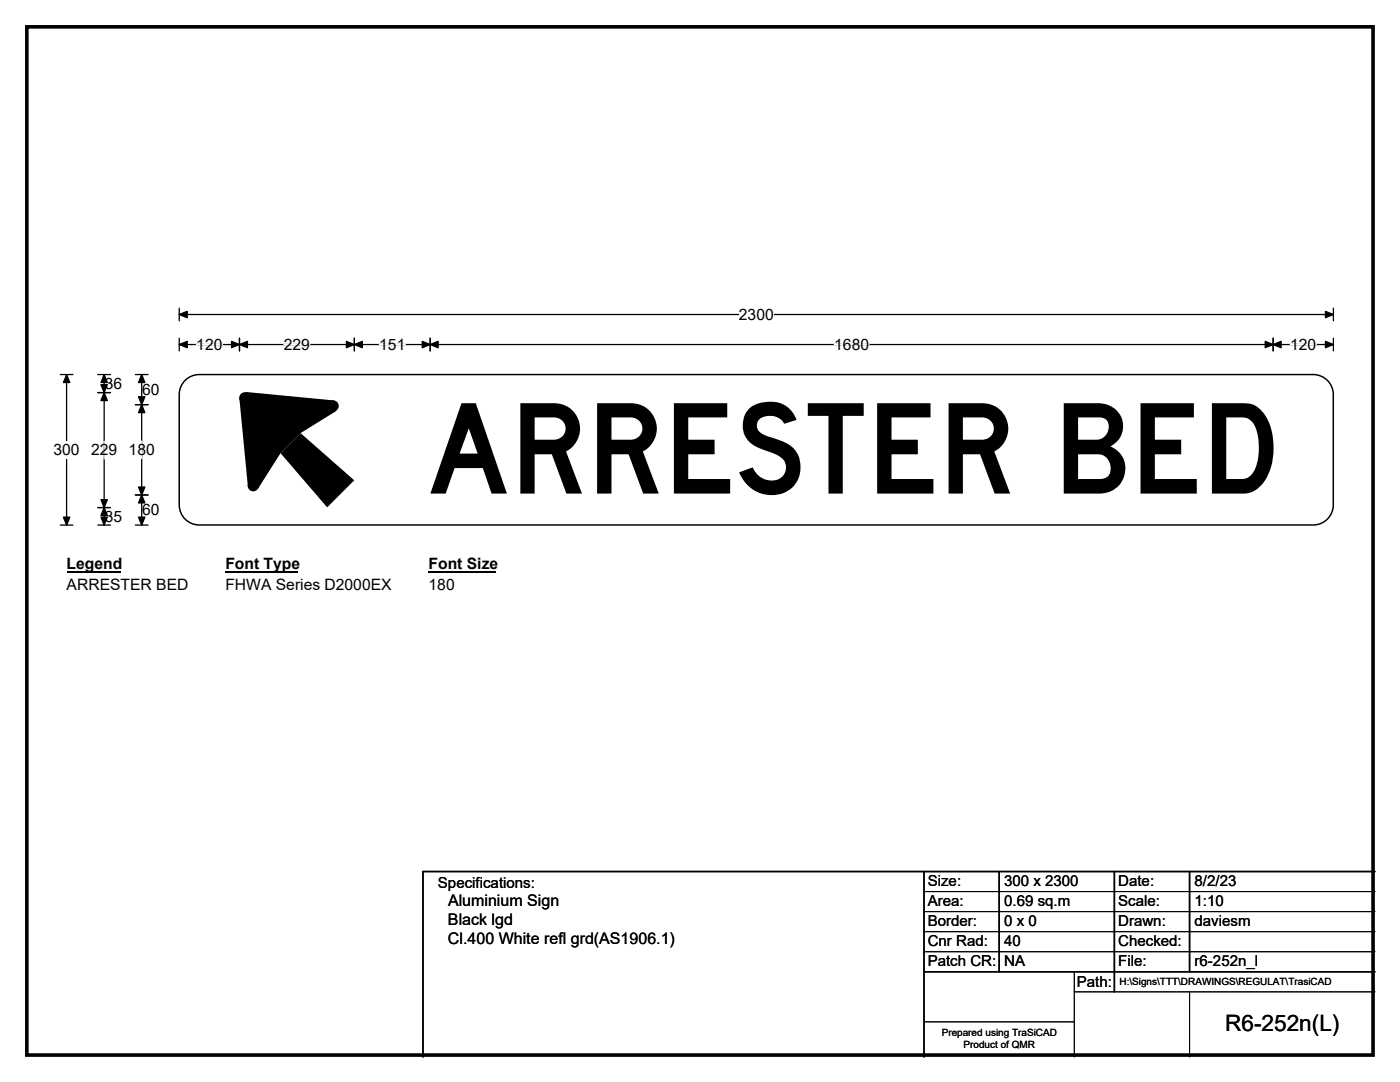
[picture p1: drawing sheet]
<svg xmlns="http://www.w3.org/2000/svg" width="279mm" height="216mm" viewBox="0 0 279 216" stroke-linecap="round" stroke-linejoin="round" font-family="sans-serif">
<path d="M5.4 5.4h268.6v205.1h-268.6z" fill="none" stroke="#000" stroke-width=".72"/>
<path d="M35.8 62.8h230.3M35.8 61.5v2.5M266.1 61.5v2.5" fill="none" stroke="#000" stroke-width=".25"/>
<path d="M35.8 62.8l1.6-.7v1.3zM264.5 62.1l1.6 .7-1.6 .6z" fill="#000" stroke="#000" stroke-width=".25"/>
<path d="M147.5 61h6.9v3.5h-6.9z" fill="#fff"/>
<path d="M12 74.7h2.6M13.3 74.7v30.1M35.8 68.7h230.3M35.8 67.5v2.5M47.8 67.5v2.5M70.7 67.5v2.5M85.9 67.5v2.5M254.1 67.5v2.5M266.1 67.5v2.5M12 104.8h2.6" fill="none" stroke="#000" stroke-width=".25"/>
<path d="M13.3 74.7l.6 1.6h-1.2zM35.8 68.7l1.6-.6v1.3zM47.8 68.7l1.6-.6v1.3zM46.2 68.1l1.6 .6-1.6 .7zM69.1 68.1l1.6 .6-1.6 .7zM70.7 68.7l1.6-.6v1.3zM84.3 68.1l1.6 .6-1.6 .7zM85.9 68.7l1.5-.6v1.3zM252.5 68.1l1.6 .6-1.6 .7zM254.1 68.7l1.6-.6v1.3zM264.5 68.1l1.6 .6-1.6 .7zM12.7 103.2h1.2l-.6 1.6z" fill="#000" stroke="#000" stroke-width=".25"/>
<path d="M39.2 68.7h5.2M56.6 68.7h5.2M75.7 68.7h5.2M166.5 68.7h6.9M257.5 68.7h5.2" fill="none" stroke="#fff" stroke-width=".25"/>
<path d="M10.7 88h5.2v3.5h-5.2z" fill="#fff"/>
<path d="M19.5 78.3h2.6M19.5 74.7h2.6M20.8 74.7v30.1M27 74.7h2.5M28.3 74.7v30.1M27 80.8h2.5M27 98.8h2.5M19.5 101.3h2.6M19.5 104.8h2.6M27 104.8h2.5" fill="none" stroke="#000" stroke-width=".25"/>
<path d="M20.8 78.3l.6 1.6h-1.2zM20.8 74.7l.6 1.6h-1.2zM20.2 76.8h1.2l-.6 1.5zM28.3 74.7l.6 1.6h-1.3zM28.3 80.8l.6 1.5h-1.3zM27.6 97.2h1.3l-.6 1.6zM27.6 79.2h1.3l-.6 1.6zM28.3 98.8l.6 1.6h-1.3zM20.2 99.7h1.2l-.6 1.6zM20.8 101.3l.6 1.6h-1.2zM20.2 103.2h1.2l-.6 1.6zM27.6 103.2h1.3l-.6 1.6z" fill="#000" stroke="#000" stroke-width=".25"/>
<path d="M20.8 88.1v3.5M28.3 88v3.5" fill="none" stroke="#fff" stroke-width=".25"/>
<path d="M13.3 110.8h10.7v3.5h-10.7z" fill="#fff"/>
<path d="M13.3 114.1h10.7" fill="none" stroke="#000" stroke-width=".32"/>
<path d="M45 110.8h14.4v3.5h-14.4z" fill="#fff"/>
<path d="M45 114.1h14.4" fill="none" stroke="#000" stroke-width=".32"/>
<path d="M85.5 110.8h13.5v3.5h-13.5z" fill="#fff"/>
<path d="M85.5 114.1h13.5" fill="none" stroke="#000" stroke-width=".32"/>
<g fill="#fff">
<path d="M13.3 115h24.2v3.4h-24.2z"/>
<path d="M45 115h33v3.4h-33z"/>
<path d="M85.5 115h5.2v3.4h-5.2z"/>
</g>
<path d="M36.9 75.9a4 4 0 0 1 2.9-1.2h222.3a4 4 0 0 1 4 4v22.1a4 4 0 0 1-4 4h-222.3a4 4 0 0 1-4-4v-22.1a4 4 0 0 1 1.1-2.8z" fill-rule="evenodd" fill="#fff" stroke="#fff" stroke-width=".2"/>
<path d="M36.9 75.9a4 4 0 0 1 2.9-1.2h222.3a4 4 0 0 1 4 4v22.1a4 4 0 0 1-4 4h-222.3a4 4 0 0 1-4-4v-22.1a4 4 0 0 1 1.1-2.8zM184.4 173.9v37M199.4 173.9v20M222.4 173.9v24M237.4 173.9v20M274.4 173.9h-190v37M184.4 193.9h90" fill="none" stroke="#000" stroke-width=".3"/>
<g fill="#000">
<path d="M56 90.4l4-4 10.7 9.4-5.4 5.4z"/>
<path d="M49.1 78.2l17.6 1.7 .4 2.1-7.1 4.4-4 4-4.5 7.1-2-.5-1.7-17.5z" fill-rule="evenodd"/>
<circle cx="48.9" cy="79.4" r="1.12"/>
<circle cx="50.5" cy="96.9" r="1.12"/>
<circle cx="66.5" cy="81" r="1.12"/>
</g>
<path d="M184.4 177.9h90M184.4 181.9h90M184.4 185.9h90M184.4 189.9h90M214.4 193.9v17M214.4 197.9h60M237.4 197.9v13M184.4 203.9h30" fill="none" stroke="#000" stroke-width=".2"/>
<text font-size="25" x="85.4" y="98.5">ARRESTER BED</text>
<text font-size="4.5" x="244.5" y="205.7">R6-252n(L)</text>
<g font-size="3.2">
<text x="89.4" y="184.6">Black lgd</text>
<text x="89.4" y="180.8">Aluminium Sign</text>
<text x="89.4" y="188.4">Cl.400 White refl grd(AS1906.1)</text>
</g>
<g font-size="3.1">
<text x="147.5" y="63.8">2300</text>
<text x="39.2" y="69.8">120</text>
<text x="56.6" y="69.8">229</text>
<text x="75.7" y="69.8">151</text>
<text x="166.5" y="69.8">1680</text>
<text x="257.5" y="69.8">120</text>
<text x="20.9" y="77.6">36</text>
<text x="28.4" y="78.8">60</text>
<text x="10.7" y="90.8">300</text>
<text x="18.2" y="90.8">229</text>
<text x="25.7" y="90.8">180</text>
<text x="20.9" y="104.1">35</text>
<text x="28.4" y="102.8">60</text>
<text x="13.3" y="113.6">Legend</text>
<text x="45" y="113.6">Font Type</text>
<text x="85.5" y="113.6">Font Size</text>
<text x="13.3" y="117.8">ARRESTER BED</text>
<text x="45" y="117.8">FHWA Series D2000EX</text>
<text x="85.5" y="117.8">180</text>
</g>
<g font-size="3">
<text x="87.4" y="177.1">Specifications:</text>
<text x="185.1" y="176.8">Size:</text>
<text x="200.4" y="176.8">300 x 2300</text>
<text x="223.2" y="176.8">Date:</text>
<text x="238.4" y="176.8">8/2/23</text>
<text x="185.1" y="180.8">Area:</text>
<text x="185.1" y="184.8">Border:</text>
<text x="200.4" y="180.8">0.69 sq.m</text>
<text x="200.4" y="184.8">0 x 0</text>
<text x="223.2" y="180.8">Scale:</text>
<text x="223.2" y="184.8">Drawn:</text>
<text x="238.4" y="180.8">1:10</text>
<text x="238.4" y="184.8">daviesm</text>
<text x="185.1" y="188.8">Cnr Rad:</text>
<text x="200.4" y="188.8">40</text>
<text x="223.2" y="188.8">Checked:</text>
<text x="185.1" y="192.8">Patch CR:</text>
<text x="200.4" y="192.8">NA</text>
<text x="214.9" y="196.9">Path:</text>
<text x="223.2" y="192.8">File:</text>
<text x="238.4" y="192.8">r6-252n_l</text>
</g>
<g font-size="2">
<text x="223.4" y="196.5">H:\Signs\TTT\DRAWINGS\REGULAT\TrasiCAD</text>
<text x="187.9" y="206.7">Prepared using TraSiCAD</text>
<text x="192.3" y="209.1">Product of QMR</text>
</g>
</svg>
